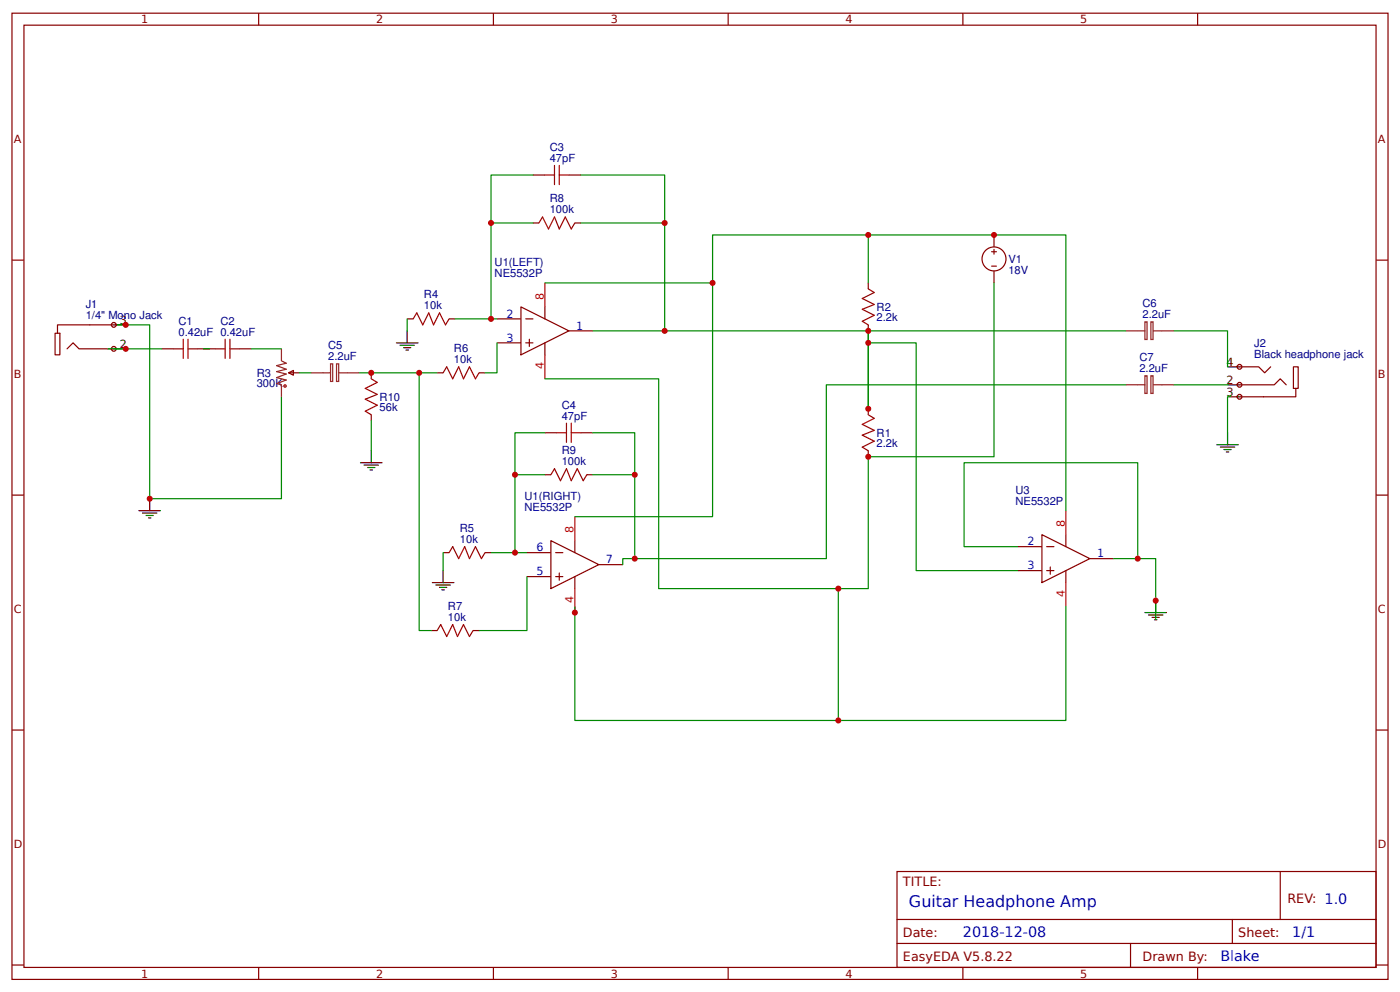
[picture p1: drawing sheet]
<svg xmlns="http://www.w3.org/2000/svg" width="309mm" height="219mm" viewBox="0 0 309 219" stroke-linecap="round" stroke-linejoin="round" font-family="sans-serif">
<g fill="none" stroke="#800" stroke-width=".26">
<path d="M2.6 2.9h304.1v213.3h-304.1zM5.3 5.6h298.7v207.9h-298.7zM57.1 2.9v2.7M109 2.9v2.7M160.9 2.9v2.7M212.7 2.9v2.7M264.6 2.9v2.7M2.6 57.4h2.7M219.1 55.6h1M219.1 58.7h1M219.6 51.9v2.6M219.6 55v1.1"/>
<path d="M219.6 59.8v2.6M304 57.4h2.7M109.8 70.4h5.3M109.8 75.7h5.3M115.1 67.7l10.6 5.3-10.6 5.3zM116.2 70.4h1.5M116.2 75.7h1.5M116.9 74.9v1.6M120.4 67.7v2.7M120.4 75.7v2.6M125.7 73h5.3M191.8 62.4v1.4"/>
<path d="M191.8 71.7v1.3M191.8 90.2v1.3M191.8 99.5v1.3M2.6 109.3h2.7M121.7 119.3l10.6 5.3-10.6 5.3zM127 119.3v2.7M230.2 118l10.6 5.3-10.6 5.3zM235.5 118v2.6M304 109.3h2.7M116.4 122h5.3M116.4 127.3h5.3M122.8 122h1.6"/>
<path d="M122.8 127.3h1.6M123.6 126.5v1.6M127 127.3v2.6M132.3 124.6h5.3M224.9 120.6h5.3M224.9 125.9h5.3M231.2 120.6h1.6M231.2 125.9h1.6M232 125.1v1.6M235.5 125.9v2.7M240.8 123.3h5.3M2.6 161.1h2.7"/>
<path d="M304 161.1h2.7M198.2 192.4h105.8v21.1h-105.8zM282.8 192.4v10.5M2.6 213h2.7M57.1 213.5v2.7M109 213.5v2.7M160.9 213.5v2.7M198.2 202.9h105.8M198.2 208.2h105.8M212.7 213.5v2.7M249.8 208.2v5.3M264.6 213.5v2.7"/>
<path d="M272.3 202.9v5.3M304 213h2.7"/>
<circle cx="219.6" cy="57.2" r="2.65"/>
</g>
<path d="M191.8 63.8l1.3 .8-2.6 1.3 2.6 1.3-2.6 1.1 2.6 1.3-2.6 1.3 1.3 .8M191.8 91.5l1.3 .8-2.6 1.4 2.6 1.3-2.6 1 2.6 1.4-2.6 1.3 1.3 .8" fill="none" stroke="#a00000" stroke-width=".26"/>
<path d="M120.4 62.4h37v51.6h-30.4M191.8 73v17.2M219.6 62.4v38.4h-27.8" fill="none" stroke="#080" stroke-width=".26"/>
<path d="M120.4 62.4v5.3M120.4 78.3v5.3M127 114v5.3M235.5 112.7v5.3M127 129.9v5.3M235.5 128.6v5.3" fill="none" stroke="#f00" stroke-width=".26"/>
<g fill="#efefef" stroke="#800" stroke-width=".26">
<circle cx="273.8" cy="87.6" r=".53"/>
<circle cx="273.8" cy="84.9" r=".53"/>
<circle cx="273.8" cy="81" r=".53"/>
</g>
<path d="M271.2 81h2.6M271.2 84.9h2.6M271.2 87.6h2.6M30.7 112.7h4.8M31.5 113.2h3.2M32.3 113.8h1.6M32.8 114.3h.5M33.1 110.1v2.6" fill="none" stroke="#000" stroke-width=".26"/>
<path d="M273.8 81h4.3l1.3 1.3 1.3-1.3M273.8 84.9h7.7l1.3-1.3 1.4 1.3M286.3 85.7h-.5v-4.7h1v4.7h-.5v1.9h-12.5" fill="none" stroke="#800" stroke-width=".26"/>
<path d="M25.1 71.7h8v38.4h29.1v-22.5" fill="none" stroke="#080" stroke-width=".26"/>
<g fill="#efefef" stroke="#800" stroke-width=".26">
<circle cx="25.1" cy="71.7" r=".53"/>
<circle cx="25.1" cy="77" r=".53"/>
</g>
<g fill="none" stroke="#000" stroke-width=".26">
<path d="M25.1 77h2.7M25.1 71.7h2.7M87.6 75.7h4.7M88.4 76.2h3.1M89.2 76.7h1.6M89.7 77.3h.5M90 73v2.7M82 99.5v2.6M268.8 98.2h4.8M269.6 98.7h3.2M270.4 99.2h1.6M270.9 99.7h.6"/>
<path d="M271.2 95.5v2.7M79.6 102.1h4.8M80.4 102.7h3.2M81.2 103.2h1.6M81.8 103.7h.5M95.5 128.6h4.8M96.3 129.1h3.2M97.1 129.6h1.6M97.6 130.2h.6M97.9 125.9v2.7M252.9 135.2h4.8M253.7 135.7h3.2"/>
<path d="M254.5 136.3h1.6M255.1 136.8h.5M255.3 132.6v2.6"/>
</g>
<g fill="none" stroke="#800" stroke-width=".26">
<path d="M117.7 38.6h2.7M125.7 38.6h2.6M117.7 49.2h1.4M127 49.2h1.3M14.8 77l1.3-1.3 1.4 1.3h7.6M25.1 71.7h-12.4v1.9h-.5v4.7h1v-4.7h-.5M35.7 77h2.7M43.7 77h3.9M52.9 77h2.7M90 70.4h1.3M99.2 70.4h1.3M63.8 82.3l1-.5v1z"/>
<path d="M63.8 82.3h2.3M82 82.3v1.3M82 91.5v1.4M96.6 82.3h1.3M105.8 82.3h1.4M120.4 95.5h2.6M128.3 95.5h2.7M120.4 104.8h1.3M129.6 104.8h1.4M95.2 139.2h1.4M97.9 122h1.3M104.5 139.2h1.3"/>
<path d="M107.2 122h1.3"/>
</g>
<g fill="none" stroke="#8d2323" stroke-width=".26">
<path d="M62.2 77v2.6l1 .6-2.1 .5 2.1 .8-2.1 .5 2.1 .5-2.1 .8 2.1 .6-2.1 .8 1.1 .2v2.7M248.7 73h4.2M252.9 71h.5v3.9h-.5zM254.3 71h.4v3.9h-.4zM254.8 73h4.5M68.8 82.3h4.2M73 80.3h.5v3.9h-.5zM74.3 80.3h.5v3.9h-.5zM74.9 82.3h4.5M248.7 84.9h4.2M252.9 82.9h.5v3.9h-.5zM254.3 82.9h.4v3.9h-.4z"/>
<path d="M254.8 84.9h4.5"/>
</g>
<g fill="none" stroke="#a00000" stroke-width=".26">
<path d="M120.4 38.6h2.1M122.5 36.5v4.2M123.6 36.5v4.2M123.6 38.6h2.1M119.1 49.2l.8-1.3 1.3 2.6 1.3-2.6 1.1 2.6 1.3-2.6 1.3 2.6 .8-1.3M38.4 77h2.1M40.5 74.9v4.2M41.5 74.9v4.2M41.5 77h2.2M47.6 77h2.1M49.7 74.9v4.2M50.8 77h2.1"/>
<path d="M50.8 74.9v4.2M91.3 70.4l.8-1.3 1.3 2.6 1.3-2.6 1.1 2.6 1.3-2.6 1.3 2.6 .8-1.3M82 83.6l1.3 .8-2.6 1.3 2.6 1.3-2.6 1.1 2.6 1.3-2.6 1.4 1.3 .7M97.9 82.3l.8-1.3 1.3 2.6 1.3-2.6 1.1 2.6 1.3-2.6 1.3 2.6 .8-1.3M123 95.5h2.1M125.1 93.4v4.2M126.2 93.4v4.2M126.2 95.5h2.1M121.7 104.8l.8-1.3 1.3 2.6 1.3-2.6 1.1 2.6 1.3-2.6 1.4 2.6 .7-1.3M96.6 139.2l.8-1.4 1.3 2.7 1.3-2.7 1.1 2.7 1.3-2.7 1.3 2.7 .8-1.3M99.2 122l.8-1.4 1.3 2.7 1.4-2.7 1 2.7 1.3-2.7 1.4 2.7 .8-1.3"/>
<circle cx="63" cy="85.2" r=".26"/>
</g>
<g fill="none" stroke="#080" stroke-width=".26">
<path d="M117.7 38.6h-9.2v31.8M128.3 38.6h18.5v34.4M108.5 49.2h9.2M128.3 49.2h18.5M191.8 51.9v10.5M23.8 77h11.9M45 77h1.3M55.6 77h6.6M90 70.4v2.6M100.5 70.4h9.3M109.8 75.7v6.6h-2.6M131 73h117.7"/>
<path d="M157.4 62.4v-10.5h78.1v60.8M191.8 75.7h10.6v50.2h22.5M259.3 73h11.9v8M66.1 82.3h2.7M79.4 82.3h17.2M82 92.9v6.6M92.6 82.3v56.9h2.6M120.4 83.6h25.1v46.3h46.3v-29.1M120.4 95.5h-6.6v26.5M131 95.5h9.2v27.8M248.7 84.9h-66.1v38.4h-45v1.3M259.3 84.9h11.9"/>
<path d="M271.2 87.6v7.9M113.8 104.8h6.6M131 104.8h9.2M97.9 122v3.9M108.5 122h7.9M116.4 127.3v11.9h-10.6M127 133.9v25.1h108.5v-25.1M185.2 129.9v29.1M224.9 120.6h-11.9v-18.5h38.4v21.2M246.1 123.3h9.2v13.2"/>
</g>
<g fill="#c00">
<circle cx="185.2" cy="129.9" r=".66"/>
<circle cx="185.2" cy="159" r=".66"/>
<circle cx="157.4" cy="62.4" r=".66"/>
<circle cx="191.8" cy="75.7" r=".66"/>
<circle cx="127" cy="135.2" r=".66"/>
<circle cx="146.8" cy="73" r=".66"/>
<circle cx="92.6" cy="82.3" r=".66"/>
<circle cx="251.4" cy="123.3" r=".66"/>
<circle cx="113.8" cy="104.8" r=".66"/>
<circle cx="140.2" cy="123.3" r=".66"/>
<circle cx="108.5" cy="70.4" r=".66"/>
<circle cx="255.3" cy="132.6" r=".66"/>
<circle cx="33.1" cy="110.1" r=".66"/>
<circle cx="27.8" cy="77" r=".66"/>
<circle cx="27.8" cy="71.7" r=".66"/>
<circle cx="191.8" cy="73" r=".66"/>
<circle cx="191.8" cy="90.2" r=".66"/>
<circle cx="191.8" cy="100.8" r=".66"/>
<circle cx="108.5" cy="49.2" r=".66"/>
<circle cx="113.8" cy="122" r=".66"/>
<circle cx="140.2" cy="104.8" r=".66"/>
<circle cx="82" cy="82.3" r=".66"/>
<circle cx="146.8" cy="49.2" r=".66"/>
<circle cx="219.6" cy="51.9" r=".66"/>
<circle cx="191.8" cy="51.9" r=".66"/>
</g>
<text font-size="3.5" fill="#00f" x="200.8" y="200.3">Guitar Headphone Amp</text>
<g font-size="3.2" fill="#00f">
<text x="212.7" y="206.9">2018-12-08</text>
<text x="285.5" y="206.9">1/1</text>
<text x="269.6" y="212.2">Blake</text>
</g>
<g font-size="2.8" fill="#800">
<text x="199.5" y="195.5">TITLE:</text>
<text x="284.4" y="199.2">REV: 1.0</text>
<text x="199.5" y="206.9">Date:</text>
<text x="273.6" y="206.9">Sheet:</text>
<text x="199.5" y="212.2">EasyEDA V5.8.22</text>
<text x="252.4" y="212.2">Drawn By:</text>
</g>
<g font-size="2.5" fill="#800">
<text x="31.2" y="5.2">1</text>
<text x="83.1" y="5.2">2</text>
<text x="134.9" y="5.2">3</text>
<text x="186.8" y="5.2">4</text>
<text x="238.7" y="5.2">5</text>
<text x="3" y="31.5">A</text>
<text x="304.4" y="31.5">A</text>
<text x="3" y="83.3">B</text>
<text x="304.4" y="83.3">B</text>
<text x="3" y="135.2">C</text>
<text x="304.4" y="135.2">C</text>
<text x="3" y="187.1">D</text>
<text x="304.4" y="187.1">D</text>
<text x="31.2" y="215.8">1</text>
<text x="83.1" y="215.8">2</text>
<text x="134.9" y="215.8">3</text>
<text x="186.8" y="215.8">4</text>
<text x="238.7" y="215.8">5</text>
</g>
<g font-size="2.5" fill="#000080">
<text x="121.5" y="35.7">47pF</text>
<text x="121.5" y="33.3">C3</text>
<text x="121.5" y="47.1">100k</text>
<text x="121.5" y="44.7">R8</text>
<text x="109.3" y="58.7">U1(LEFT)</text>
<text x="222.8" y="58">V1</text>
<text x="93.7" y="65.9">R4</text>
<text x="109.3" y="61.1">NE5532P</text>
<text x="222.8" y="60.4">18V</text>
<text x="18.9" y="70.4">1/4&quot; Mono Jack</text>
<text x="18.9" y="68">J1</text>
<text x="39.4" y="71.6">C1</text>
<text x="48.7" y="71.6">C2</text>
<text x="93.7" y="68.3">10k</text>
<text x="193.7" y="71">2.2k</text>
<text x="193.7" y="68.6">R2</text>
<text x="252.4" y="70.2">2.2uF</text>
<text x="252.4" y="67.9">C6</text>
<text x="39.4" y="74.1">0.42uF 0.42uF</text>
<text x="72.5" y="77.1">C5</text>
<text x="100.3" y="77.8">R6</text>
<text x="277.1" y="76.6">J2</text>
<text x="56.7" y="83.1">R3</text>
<text x="72.5" y="79.5">2.2uF</text>
<text x="100.3" y="80.2">10k</text>
<text x="251.7" y="82.2">2.2uF</text>
<text x="251.7" y="79.8">C7</text>
<text x="277.1" y="79">Black headphone jack</text>
<text x="56.7" y="85.5">300K</text>
<text x="83.9" y="88.4">R10</text>
<text x="83.9" y="90.8">56k</text>
<text x="124.1" y="92.6">47pF</text>
<text x="124.1" y="90.2">C4</text>
<text x="124.1" y="100.2">R9</text>
<text x="193.7" y="98.7">2.2k</text>
<text x="193.7" y="96.4">R1</text>
<text x="124.1" y="102.7">100k</text>
<text x="115.9" y="112.7">NE5532P</text>
<text x="115.9" y="110.3">U1(RIGHT)</text>
<text x="224.4" y="111.4">NE5532P</text>
<text x="224.4" y="109">U3</text>
<text x="101.6" y="119.9">10k</text>
<text x="101.6" y="117.5">R5</text>
<text x="99" y="137.1">10k</text>
<text x="99" y="134.7">R7</text>
</g>
<g font-size="2.5">
<text x="26.5" y="71.4">3</text>
<text x="26.5" y="76.7">2</text>
<text x="270.9" y="80.7">4</text>
<text x="270.9" y="84.7">2</text>
<text x="270.9" y="87.3">3</text>
</g>
<g font-size="2.5" fill="#00f">
<text x="111.9" y="70.1">2</text>
<text x="111.9" y="75.4">3</text>
<text x="127.3" y="72.8">1</text>
<text x="118.5" y="121.7">6</text>
<text x="133.9" y="124.4">7</text>
<text x="227" y="120.4">2</text>
<text x="227" y="125.7">3</text>
<text x="242.4" y="123">1</text>
<text x="118.5" y="127">5</text>
</g>
<g font-size="2.5" fill="#f00">
<text x="120.1" y="66.1" transform="rotate(-90 120.1 66.1)">8</text>
<text x="120.1" y="81.5" transform="rotate(-90 120.1 81.5)">4</text>
<text x="126.7" y="117.7" transform="rotate(-90 126.7 117.7)">8</text>
<text x="235.2" y="116.4" transform="rotate(-90 235.2 116.4)">8</text>
<text x="235.2" y="131.7" transform="rotate(-90 235.2 131.7)">4</text>
<text x="126.7" y="133.1" transform="rotate(-90 126.7 133.1)">4</text>
</g>
</svg>
